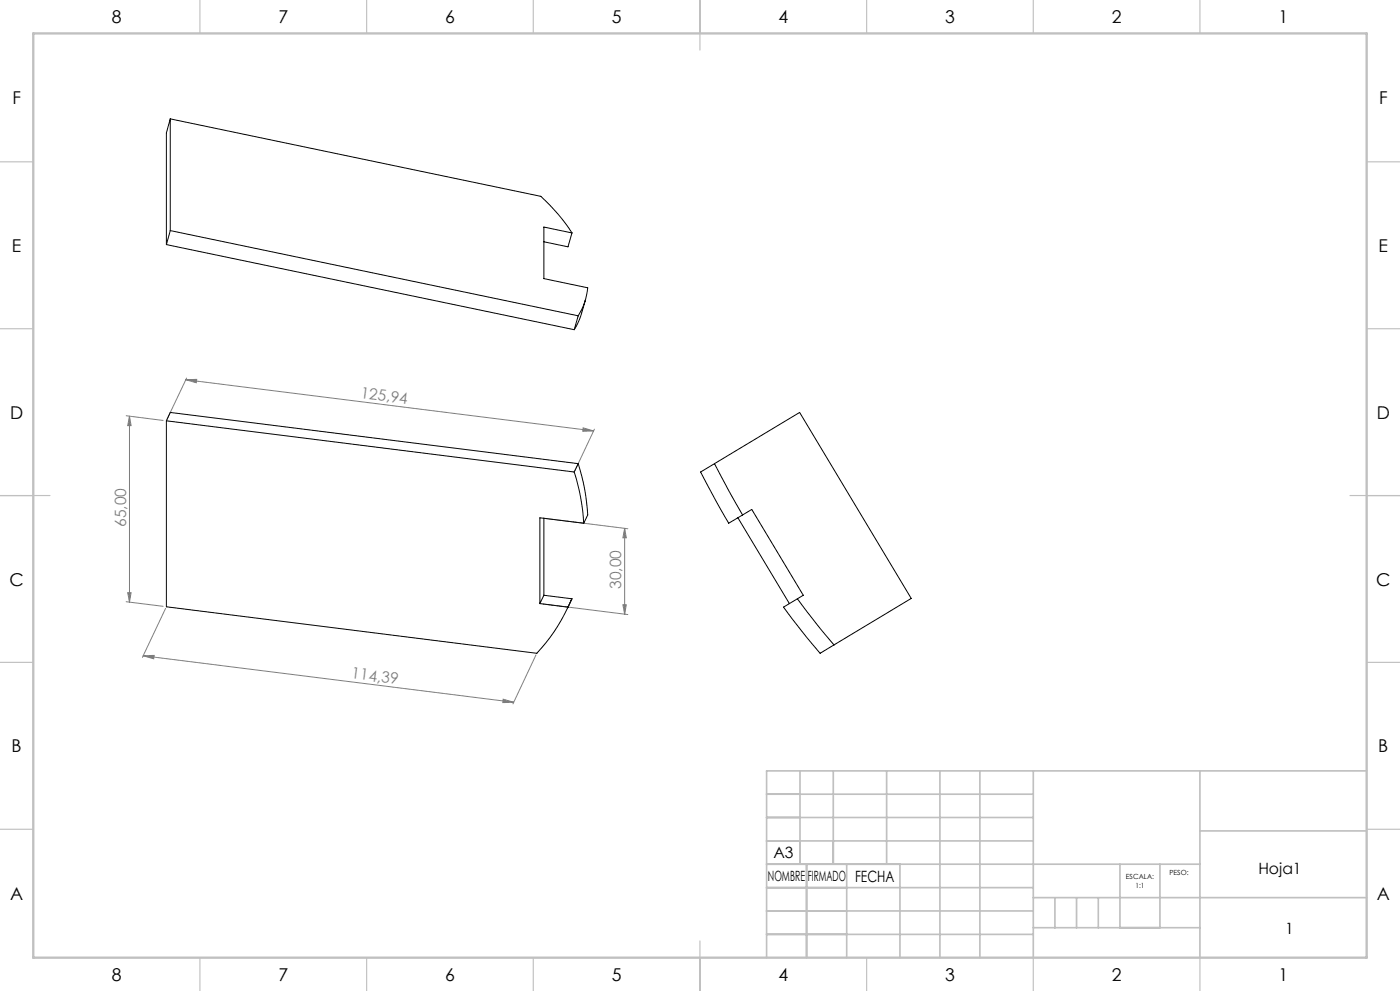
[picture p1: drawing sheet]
<svg xmlns="http://www.w3.org/2000/svg" width="420mm" height="297mm" viewBox="0 0 420 297" stroke-linecap="round" stroke-linejoin="round" font-family="sans-serif">
<g fill="none" stroke="#808080" stroke-width=".3">
<path d="M55.7 113.8l3.3-.1-.1 1zM55.7 113.8l122.4 15.3M56 113.3l-5.9 12.3M37.9 124.6l11 1.4M38.8 124.7v55.7M38.8 124.7l.5 2.9h-1zM174.9 128.2l3.2 .9-3.3 .2zM178.3 128.6l-5.8 12.4M162.9 155.3l25.4 3.2M187.4 158.4v25.7M187.4 158.4l.5 2.8h-1zM38.3 177.6h1l-.5 2.8z"/>
<path d="M37.9 180.3l11 1.4M43 196.5l3.2-.1-.1 1zM43 196.5l111.1 14M49.7 182.3l-7 14.7M160.8 196.3l-6.9 14.7M162.9 181l25.4 3.2M186.9 181.3h1l-.5 2.8zM151 209.5l3.1 1-3.3 .1z"/>
</g>
<g fill="none" stroke="#c0c0c0" stroke-width=".35">
<path d="M60 0v10M110 0v10M160 0v10M210 0v15M260 0v10M310 0v10M360 0v10M0 48.5h10M410 48.5h10M0 98.5h10M410 98.5h10M0 148.5h15"/>
<path d="M405 148.5h15M0 198.5h10M410 198.5h10M0 248.5h10M410 248.5h10M60 287v10M110 287v10M160 287v10M210 282v15M260 287v10M310 287v10M360 287v10"/>
</g>
<g fill="none" stroke="#c0c0c0" stroke-width=".5">
<path d="M230 238h80M240 231v28M250 231v28M266 231v28M282 231v56M294 231v56M310 231v56M360 231v56M410 231h-180v56M230 245h80M230 252h80M230 259h130"/>
<path d="M242 259v28M254 259v28M270 259v28M336 259v19M348 259v19M360 249h50M230 266h80M230 273h80M310 269h100M310 278h50M316.5 269v9M323 269v9"/>
<path d="M329.5 269v9M230 280h80"/>
</g>
<path d="M10 10h400v277h-400z" fill="none" stroke="#c0c0c0" stroke-width=".7"/>
<g fill="#808080">
<path d="M174.9 128.2l3.2 .9-3.3 .2zM55.7 113.8l3.3-.1-.1 1z"/>
<path d="M38.8 124.7l.5 2.9h-1zM38.3 177.6h1l-.5 2.8zM187.4 158.4l.5 2.8h-1zM186.9 181.3h1l-.5 2.8z"/>
<path d="M43 196.5l3.2-.1-.1 1zM151 209.5l3.1 1-3.3 .1z"/>
</g>
<g fill="none" stroke="#000" stroke-width=".3">
<path d="M51.1 35.6l111.1 23.2a54.5 54.5 0 0 1 9.4 11M51.1 35.6l-1.2 4.2v33.5M51.1 35.6v33.5M49.9 73.3l122.4 25.5M51.1 69.1l122.4 25.5M51.1 69.1l-1.2 4.2M171.6 69.8l-8.4-1.8v15.5l13.1 2.8a18.8 18.8 0 0 1-2.8 8.3M171.6 69.8l-1.2 4.2-7.2-1.5M173.5 94.6l-1.2 4.2M175.7 89.7l-1.9 6.1-1.5 3M49.9 126.1v55.8l111.1 13.9a51.6 51.6 0 0 0 9.4-13.8M49.9 126.1l122.4 15.4"/>
<path d="M49.9 126.1l1.2-2.5 122.4 15.4M173.5 139a61.1 61.1 0 0 1 2.8 15.3l-1.2 2.5M173.5 139l-1.2 2.5M214.3 139l8.5 15.3M163.2 155.3v23.1M172.3 141.5a60.4 60.4 0 0 1 2.8 15.3M175.1 156.8l-13.1-1.6v25.7M210.2 141.5l29.7-17.9 33.5 55.7-27.4 16.5-4.1-4.9-6.8-8.9 5.9-3.6-15.5-25.7-6.9 4.1zM221.4 155.2l15.4 25.7M163.2 178.4l-1.2 2.5M163.2 178.4l8.4 1.1M171.6 179.5l-1.4 2.8"/>
<path d="M171.6 179.5l-1.2 2.5M239.2 179.5l6.9 8.9 4.1 4.9M162 180.9l8.4 1.1"/>
</g>
<g font-size="5.3">
<text x="33.5" y="7">8</text>
<text x="83.5" y="7">7</text>
<text x="133.5" y="7">6</text>
<text x="183.5" y="7">5</text>
<text x="233.5" y="7">4</text>
<text x="283.5" y="7">3</text>
<text x="333.5" y="7">2</text>
<text x="383.5" y="7">1</text>
<text x="3.7" y="31.3">F</text>
<text x="413.7" y="31.3">F</text>
<text x="3.6" y="75.5">E</text>
<text x="413.6" y="75.5">E</text>
<text x="3" y="125.5">D</text>
<text x="413" y="125.5">D</text>
<text x="2.8" y="175.5">C</text>
<text x="412.8" y="175.5">C</text>
<text x="3.5" y="225.5">B</text>
<text x="413.5" y="225.5">B</text>
<text x="3" y="269.8">A</text>
<text x="413" y="269.8">A</text>
<text x="33.5" y="294">8</text>
<text x="83.5" y="294">7</text>
<text x="133.5" y="294">6</text>
<text x="183.5" y="294">5</text>
<text x="233.5" y="294">4</text>
<text x="283.5" y="294">3</text>
<text x="333.5" y="294">2</text>
<text x="383.5" y="294">1</text>
</g>
<g font-size="4.7" fill="#808080">
<text x="108" y="119.3" transform="rotate(7 108 119.3)">125,94</text>
<text x="37.8" y="157.9" transform="rotate(-90 37.8 157.9)">65,00</text>
<text x="186.4" y="176.5" transform="rotate(-90 186.4 176.5)">30,00</text>
<text x="105.3" y="203.3" transform="rotate(7 105.3 203.3)">114,39</text>
</g>
<g font-size="4.7">
<text x="232" y="257.1">A3</text>
<text x="377.5" y="262.1">Hoja1</text>
<text x="256.5" y="264.4">FECHA</text>
<text x="385.5" y="279.9">1</text>
</g>
<g font-size="4.2">
<text x="230.4" y="264.1">NOMBRE</text>
<text x="242.4" y="264.1">FIRMADO</text>
</g>
<g font-size="2.1">
<text x="337.8" y="263.6">ESCALA:</text>
<text x="350.9" y="262.3">PESO:</text>
<text x="340.7" y="266.1">1:1</text>
</g>
</svg>
